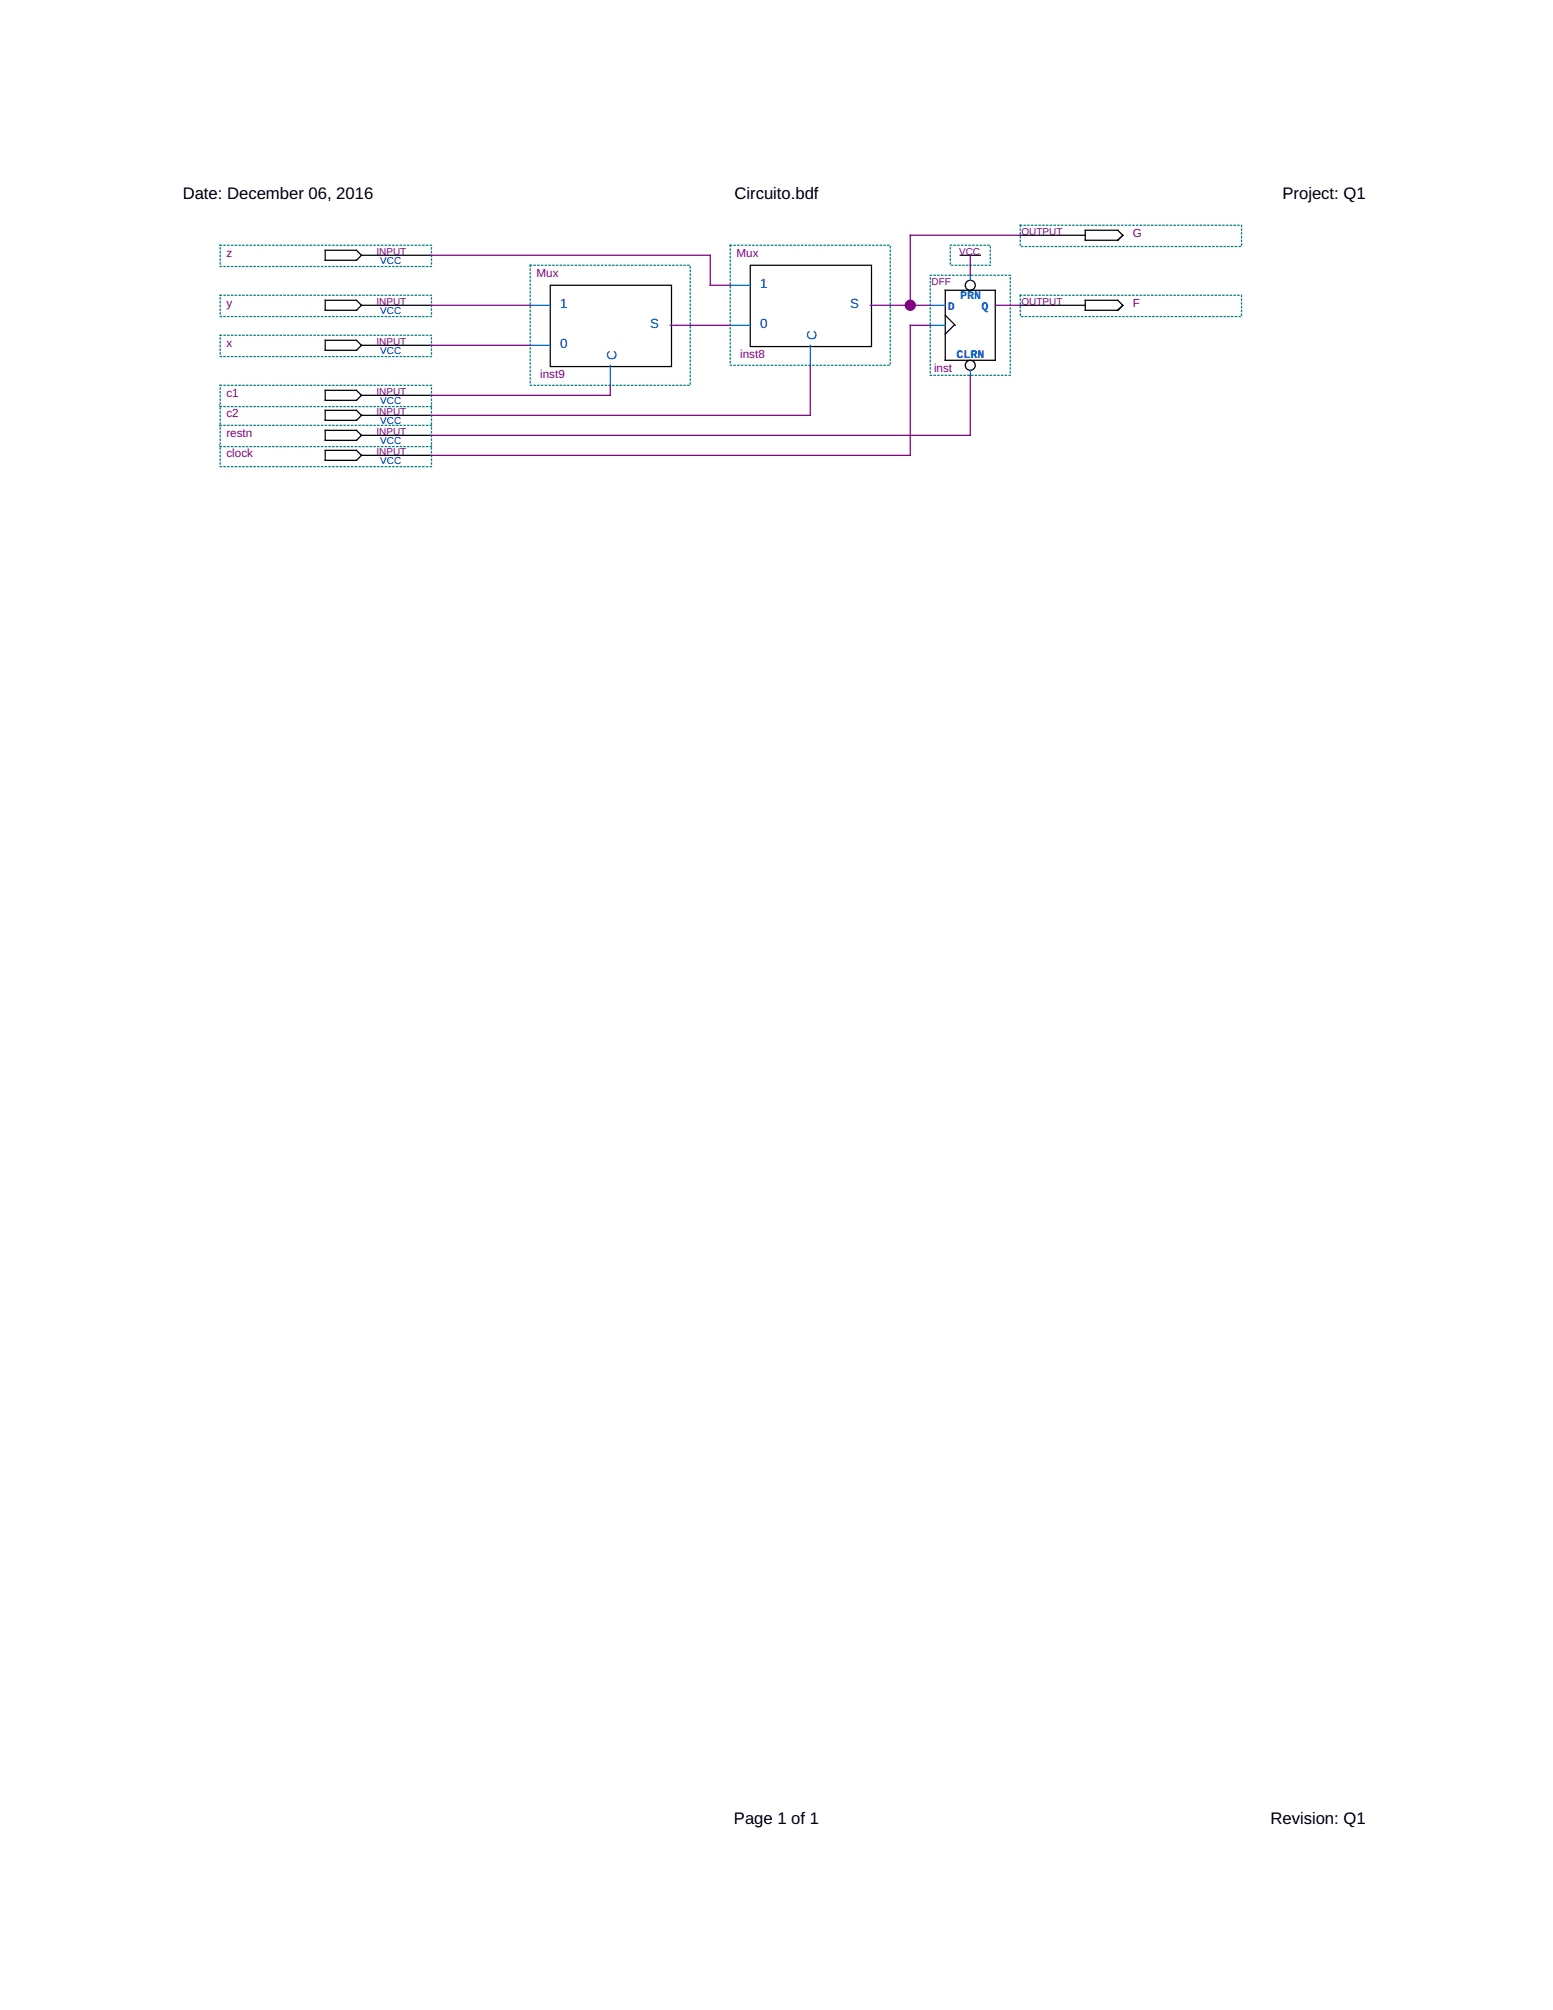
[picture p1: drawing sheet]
<svg xmlns="http://www.w3.org/2000/svg" width="216mm" height="279mm" viewBox="0 0 216 279" stroke-linecap="round" stroke-linejoin="round" font-family="sans-serif">
<path d="M132.1 34.1h5.6v2.8h-5.6z" fill="#fff" stroke="#008080" stroke-width=".17" stroke-dasharray=".2 .3"/>
<path d="M133.5 35.5h2.8" fill="none" stroke="#000" stroke-width=".17"/>
<path d="M134.9 35.5v1.4" fill="none" stroke="#8000ff" stroke-width=".17"/>
<path d="M141.8 31.3h30.8v3h-30.8z" fill="#fff" stroke="#008080" stroke-width=".17" stroke-dasharray=".2 .3"/>
<path d="M141.8 32.7h9.1M150.9 32h4.5l.7 .7-.7 .7h-4.5z" fill="none" stroke="#000" stroke-width=".17"/>
<path d="M30.6 56.3h29.4v3h-29.4z" fill="#fff" stroke="#008080" stroke-width=".17" stroke-dasharray=".2 .3"/>
<path d="M45.2 57h4.4l.7 .7-.7 .7h-4.4zM50.3 57.7h9.5" fill="none" stroke="#000" stroke-width=".17"/>
<path d="M30.6 53.6h29.4v2.9h-29.4z" fill="#fff" stroke="#008080" stroke-width=".17" stroke-dasharray=".2 .3"/>
<path d="M45.2 54.3h4.4l.7 .7-.7 .6h-4.4zM50.3 55h9.5" fill="none" stroke="#000" stroke-width=".17"/>
<path d="M30.6 34.1h29.4v2.9h-29.4z" fill="#fff" stroke="#008080" stroke-width=".17" stroke-dasharray=".2 .3"/>
<path d="M45.2 34.8h4.4l.7 .7-.7 .7h-4.4zM50.3 35.5h9.5" fill="none" stroke="#000" stroke-width=".17"/>
<path d="M30.6 41h29.4v3h-29.4z" fill="#fff" stroke="#008080" stroke-width=".17" stroke-dasharray=".2 .3"/>
<path d="M45.2 41.7h4.4l.7 .7-.7 .7h-4.4zM50.3 42.4h9.5" fill="none" stroke="#000" stroke-width=".17"/>
<path d="M30.6 46.6h29.4v3h-29.4z" fill="#fff" stroke="#008080" stroke-width=".17" stroke-dasharray=".2 .3"/>
<path d="M45.2 47.3h4.4l.7 .7-.7 .7h-4.4zM50.3 48h9.5" fill="none" stroke="#000" stroke-width=".17"/>
<path d="M30.6 61.9h29.4v3h-29.4z" fill="#fff" stroke="#008080" stroke-width=".17" stroke-dasharray=".2 .3"/>
<path d="M45.2 62.6h4.4l.7 .7-.7 .7h-4.4zM50.3 63.3h9.5" fill="none" stroke="#000" stroke-width=".17"/>
<path d="M141.8 41h30.8v3h-30.8z" fill="#fff" stroke="#008080" stroke-width=".17" stroke-dasharray=".2 .3"/>
<path d="M141.8 42.4h9.1M150.9 41.7h4.5l.7 .7-.7 .7h-4.5z" fill="none" stroke="#000" stroke-width=".17"/>
<path d="M30.6 59.1h29.4v3h-29.4z" fill="#fff" stroke="#008080" stroke-width=".17" stroke-dasharray=".2 .3"/>
<path d="M45.2 59.8h4.4l.7 .7-.7 .7h-4.4zM50.3 60.5h9.5" fill="none" stroke="#000" stroke-width=".17"/>
<path d="M129.3 38.3h11.1v13.9h-11.1z" fill="#fff" stroke="#008080" stroke-width=".17" stroke-dasharray=".2 .3"/>
<g fill="none" stroke="#000" stroke-width=".17">
<path d="M131.4 40.4h7v9.7h-7zM131.4 43.8l1.4 1.4M132.6 45.2l-1.2 1.2"/>
<circle cx="134.9" cy="39.7" r=".7"/>
<circle cx="134.9" cy="50.8" r=".7"/>
</g>
<path d="M134.9 38.3v.7M129.3 45.2h2.1M129.3 42.4h2.1M134.9 51.5v.7" fill="none" stroke="#0080ff" stroke-width=".17"/>
<path d="M138.4 42.4h2" fill="none" stroke="#8000ff" stroke-width=".17"/>
<path d="M101.5 34.1h22.3v16.7h-22.3z" fill="#fff" stroke="#008080" stroke-width=".17" stroke-dasharray=".2 .3"/>
<path d="M104.3 36.9h16.9v11.3h-16.9z" fill="none" stroke="#000" stroke-width=".17"/>
<path d="M101.5 39.7h2.8M101.5 45.2h2.8M112.6 48v2.8" fill="none" stroke="#0080ff" stroke-width=".17"/>
<path d="M121 42.4h2.8" fill="none" stroke="#8000ff" stroke-width=".17"/>
<path d="M73.7 36.9h22.3v16.7h-22.3z" fill="#fff" stroke="#008080" stroke-width=".17" stroke-dasharray=".2 .3"/>
<path d="M76.5 39.7h16.9v11.3h-16.9z" fill="none" stroke="#000" stroke-width=".17"/>
<path d="M73.7 42.4h2.8M73.7 48h2.8M84.8 50.8v2.8" fill="none" stroke="#0080ff" stroke-width=".17"/>
<path d="M93.2 45.2h2.8" fill="none" stroke="#8000ff" stroke-width=".17"/>
<path d="M59.8 35.5h38.9v4.2h2.8M134.9 36.9v1.4M141.8 32.7h-15.3v9.7M59.8 48h13.9M59.8 42.4h13.9M84.8 53.6v1.4h-25M96 45.2h5.5M112.6 50.8v6.9h-52.8M123.8 42.4h5.5M129.3 45.2h-2.8v18.1h-66.7M134.9 52.2v8.3h-75.1M140.4 42.4h1.4" fill="none" stroke="#800080" stroke-width=".17"/>
<circle cx="126.5" cy="42.4" r=".7" fill="#800080" stroke="#800080" stroke-width=".17"/>
<g font-size="2.3">
<text x="25.4" y="27.7">Date: December 06, 2016</text>
<text x="102.1" y="27.7">Circuito.bdf</text>
<text x="178.3" y="27.7">Project: Q1</text>
<text x="102" y="253.5">Page 1 of 1</text>
<text x="176.6" y="253.5">Revision: Q1</text>
</g>
<g font-size="1.9" fill="#00f">
<text x="105.7" y="40">1</text>
<text x="77.9" y="42.8">1</text>
<text x="90.4" y="45.6">S</text>
<text x="105.7" y="45.6">0</text>
<text x="113.5" y="47.3" transform="rotate(-90 113.5 47.3)">C</text>
<text x="118.2" y="42.8">S</text>
<text x="77.9" y="48.3">0</text>
<text x="85.7" y="50.1" transform="rotate(-90 85.7 50.1)">C</text>
</g>
<g font-size="1.6" fill="#800080">
<text x="31.5" y="35.7">z</text>
<text x="102.4" y="35.7">Mux</text>
<text x="157.5" y="32.9">G</text>
<text x="74.6" y="38.4">Mux</text>
<text x="31.5" y="42.6">y</text>
<text x="157.5" y="42.6">F</text>
<text x="31.5" y="48.2">x</text>
<text x="75.1" y="52.5">inst9</text>
<text x="102.9" y="49.7">inst8</text>
<text x="129.8" y="51.6">inst</text>
<text x="31.5" y="57.9">c2</text>
<text x="31.5" y="55.1">c1</text>
<text x="31.5" y="63.5">clock</text>
<text x="31.5" y="60.7">restn</text>
</g>
<g font-size="1.6" fill="#00f">
<text x="133.5" y="41.6">PRN</text>
<text x="131.8" y="43.1">D</text>
<text x="136.5" y="43.1">Q</text>
<text x="133" y="49.7">CLRN</text>
</g>
<g font-size="1.4" fill="#800080">
<text x="52.3" y="35.5">INPUT</text>
<text x="133.3" y="35.5">VCC</text>
<text x="142" y="32.7">OUTPUT</text>
<text x="129.5" y="39.7">DFF</text>
<text x="52.3" y="42.4">INPUT</text>
<text x="52.3" y="48">INPUT</text>
<text x="142" y="42.4">OUTPUT</text>
<text x="52.3" y="57.7">INPUT</text>
<text x="52.3" y="55">INPUT</text>
<text x="52.3" y="63.3">INPUT</text>
<text x="52.3" y="60.5">INPUT</text>
</g>
<g font-size="1.4" fill="#00f">
<text x="52.9" y="36.7">VCC</text>
<text x="52.9" y="43.7">VCC</text>
<text x="52.9" y="49.2">VCC</text>
<text x="52.9" y="59">VCC</text>
<text x="52.9" y="56.2">VCC</text>
<text x="52.9" y="64.5">VCC</text>
<text x="52.9" y="61.7">VCC</text>
</g>
</svg>
